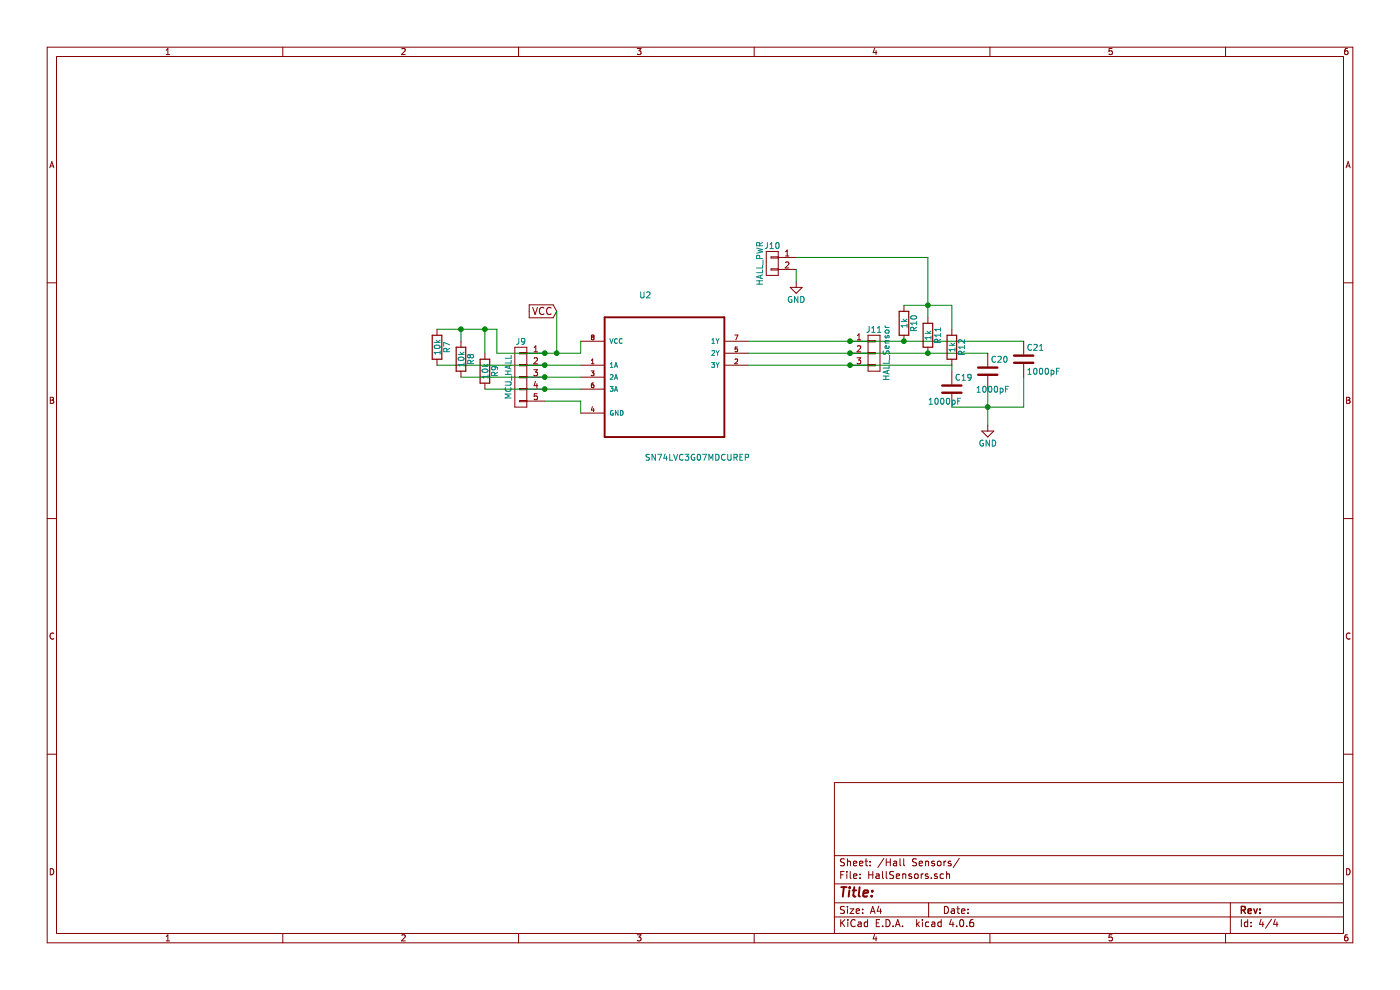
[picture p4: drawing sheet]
EESchema Schematic File Version 2
LIBS:DRV8305-rescue
LIBS:power
LIBS:device
LIBS:transistors
LIBS:conn
LIBS:linear
LIBS:regul
LIBS:74xx
LIBS:cmos4000
LIBS:adc-dac
LIBS:memory
LIBS:xilinx
LIBS:microcontrollers
LIBS:dsp
LIBS:microchip
LIBS:analog_switches
LIBS:motorola
LIBS:texas
LIBS:intel
LIBS:audio
LIBS:interface
LIBS:digital-audio
LIBS:philips
LIBS:display
LIBS:cypress
LIBS:siliconi
LIBS:opto
LIBS:atmel
LIBS:contrib
LIBS:valves
LIBS:drv830x
LIBS:PSMN4R0-40YS
LIBS:SN74LVC3G07MDCUREP
LIBS:csrv065v0p
LIBS:DRV8305-cache
EELAYER 25 0
EELAYER END
$Descr A4 11693 8268
encoding utf-8
Sheet 4 4
Title ""
Date ""
Rev ""
Comp ""
Comment1 ""
Comment2 ""
Comment3 ""
Comment4 ""
$EndDescr
$Comp
L SN74LVC3G07MDCUREP U2
U 1 1
P 5550 3050
F 0 "U2" H 5339 3610 50  0000 L BNN
F 1 "SN74LVC3G07MDCUREP" H 5386 2254 50  0000 L BNN
F 2 "SN74LVC3G07MDCUREP:SOP50P310X90-8N" H 5550 3050 50  0001 L BNN
F 3 "Texas Instruments" H 5550 3050 50  0001 L BNN
F 4 "0.89 USD" H 5550 3050 50  0001 L BNN "Field4"
F 5 "VFSOP-8 Texas Instruments" H 5550 3050 50  0001 L BNN "Field5"
F 6 "IC BUFF/DVR TRPL N-INV US8" H 5550 3050 50  0001 L BNN "Field6"
F 7 "Good" H 5550 3050 50  0001 L BNN "Field7"
F 8 "SN74LVC3G07MDCUREP" H 5550 3050 50  0001 L BNN "Field8"
	1    5550 3050
	1    0    0    -1  
$EndComp
$Comp
L CONN_01X03 J11
U 1 1
P 7300 2950
F 0 "J11" H 7300 3150 50  0000 C CNN
F 1 "HALL_Sensor" V 7400 2950 50  0000 C CNN
F 2 "Pin_Headers:Pin_Header_Straight_1x03_Pitch2.54mm" H 7300 2950 50  0001 C CNN
F 3 "" H 7300 2950 50  0001 C CNN
	1    7300 2950
	1    0    0    -1  
$EndComp
$Comp
L CONN_01X05 J9
U 1 1
P 4350 3150
F 0 "J9" H 4350 3450 50  0000 C CNN
F 1 "MCU_HALL" V 4450 3150 50  0000 C CNN
F 2 "Pin_Headers:Pin_Header_Straight_1x05_Pitch2.54mm" H 4350 3150 50  0001 C CNN
F 3 "" H 4350 3150 50  0001 C CNN
	1    4350 3150
	-1   0    0    -1  
$EndComp
$Comp
L CONN_01X02 J10
U 1 1
P 6450 2200
F 0 "J10" H 6450 2350 50  0000 C CNN
F 1 "HALL_PWR" V 6550 2200 50  0000 C CNN
F 2 "Pin_Headers:Pin_Header_Straight_1x02_Pitch2.54mm" H 6450 2200 50  0001 C CNN
F 3 "" H 6450 2200 50  0001 C CNN
	1    6450 2200
	-1   0    0    -1  
$EndComp
$Comp
L R R9
U 1 1
P 4050 3100
F 0 "R9" V 4130 3100 50  0000 C CNN
F 1 "10k" V 4050 3100 50  0000 C CNN
F 2 "Resistors_SMD:R_1206_HandSoldering" V 3980 3100 50  0001 C CNN
F 3 "" H 4050 3100 50  0001 C CNN
	1    4050 3100
	1    0    0    -1  
$EndComp
Wire Wire Line
	6250 2850 8550 2850
Wire Wire Line
	6250 2950 8250 2950
Wire Wire Line
	6250 3050 7950 3050
$Comp
L R R11
U 1 1
P 7750 2800
F 0 "R11" V 7830 2800 50  0000 C CNN
F 1 "1k" V 7750 2800 50  0000 C CNN
F 2 "Resistors_SMD:R_1206_HandSoldering" V 7680 2800 50  0001 C CNN
F 3 "" H 7750 2800 50  0001 C CNN
	1    7750 2800
	1    0    0    -1  
$EndComp
$Comp
L R R12
U 1 1
P 7950 2900
F 0 "R12" V 8030 2900 50  0000 C CNN
F 1 "1k" V 7950 2900 50  0000 C CNN
F 2 "Resistors_SMD:R_1206_HandSoldering" V 7880 2900 50  0001 C CNN
F 3 "" H 7950 2900 50  0001 C CNN
	1    7950 2900
	1    0    0    -1  
$EndComp
$Comp
L R R10
U 1 1
P 7550 2700
F 0 "R10" V 7630 2700 50  0000 C CNN
F 1 "1k" V 7550 2700 50  0000 C CNN
F 2 "Resistors_SMD:R_1206_HandSoldering" V 7480 2700 50  0001 C CNN
F 3 "" H 7550 2700 50  0001 C CNN
	1    7550 2700
	1    0    0    -1  
$EndComp
Connection ~ 7100 2850
Connection ~ 7100 2950
Connection ~ 7100 3050
Wire Wire Line
	7950 2550 7950 2750
Wire Wire Line
	7550 2550 7950 2550
Wire Wire Line
	7750 2150 7750 2650
Connection ~ 7750 2550
Wire Wire Line
	3650 3050 4850 3050
Wire Wire Line
	3850 3150 4850 3150
Wire Wire Line
	4050 3250 4850 3250
Wire Wire Line
	4850 3450 4850 3350
Wire Wire Line
	4850 3350 4550 3350
Wire Wire Line
	4150 2950 4850 2950
Wire Wire Line
	4850 2950 4850 2850
$Comp
L R R8
U 1 1
P 3850 3000
F 0 "R8" V 3930 3000 50  0000 C CNN
F 1 "10k" V 3850 3000 50  0000 C CNN
F 2 "Resistors_SMD:R_1206_HandSoldering" V 3780 3000 50  0001 C CNN
F 3 "" H 3850 3000 50  0001 C CNN
	1    3850 3000
	1    0    0    -1  
$EndComp
$Comp
L R R7
U 1 1
P 3650 2900
F 0 "R7" V 3730 2900 50  0000 C CNN
F 1 "10k" V 3650 2900 50  0000 C CNN
F 2 "Resistors_SMD:R_1206_HandSoldering" V 3580 2900 50  0001 C CNN
F 3 "" H 3650 2900 50  0001 C CNN
	1    3650 2900
	1    0    0    -1  
$EndComp
Wire Wire Line
	3650 2750 4150 2750
Wire Wire Line
	4150 2750 4150 2950
Connection ~ 4550 2950
Wire Wire Line
	4050 2750 4050 2950
Connection ~ 4050 2750
Wire Wire Line
	3850 2850 3850 2750
Connection ~ 3850 2750
Connection ~ 4550 3050
Connection ~ 4550 3150
Connection ~ 4550 3250
$Comp
L GND #PWR021
U 1 1
P 6650 2350
F 0 "#PWR021" H 6650 2100 50  0001 C CNN
F 1 "GND" H 6650 2200 50  0000 C CNN
F 2 "" H 6650 2350 50  0001 C CNN
F 3 "" H 6650 2350 50  0001 C CNN
	1    6650 2350
	1    0    0    -1  
$EndComp
Wire Wire Line
	6650 2250 6650 2350
Wire Wire Line
	6650 2150 7750 2150
Wire Wire Line
	7750 2550 7750 2550
$Comp
L C C19
U 1 1
P 7950 3250
F 0 "C19" H 7975 3350 50  0000 L CNN
F 1 "1000pF" H 7750 3150 50  0000 L CNN
F 2 "Capacitors_SMD:C_1206_HandSoldering" H 7988 3100 50  0001 C CNN
F 3 "" H 7950 3250 50  0001 C CNN
	1    7950 3250
	1    0    0    -1  
$EndComp
$Comp
L C C20
U 1 1
P 8250 3100
F 0 "C20" H 8275 3200 50  0000 L CNN
F 1 "1000pF" H 8150 2950 50  0000 L CNN
F 2 "Capacitors_SMD:C_1206_HandSoldering" H 8288 2950 50  0001 C CNN
F 3 "" H 8250 3100 50  0001 C CNN
	1    8250 3100
	1    0    0    -1  
$EndComp
$Comp
L C C21
U 1 1
P 8550 3000
F 0 "C21" H 8575 3100 50  0000 L CNN
F 1 "1000pF" H 8575 2900 50  0000 L CNN
F 2 "Capacitors_SMD:C_1206_HandSoldering" H 8588 2850 50  0001 C CNN
F 3 "" H 8550 3000 50  0001 C CNN
	1    8550 3000
	1    0    0    -1  
$EndComp
Connection ~ 7550 2850
Connection ~ 7750 2950
Wire Wire Line
	7950 3050 7950 3100
$Comp
L GND #PWR022
U 1 1
P 8250 3550
F 0 "#PWR022" H 8250 3300 50  0001 C CNN
F 1 "GND" H 8250 3400 50  0000 C CNN
F 2 "" H 8250 3550 50  0001 C CNN
F 3 "" H 8250 3550 50  0001 C CNN
	1    8250 3550
	1    0    0    -1  
$EndComp
Wire Wire Line
	8250 3250 8250 3550
Wire Wire Line
	7950 3400 8550 3400
Connection ~ 8250 3400
Wire Wire Line
	8550 3400 8550 3150
Text GLabel 4650 2600 0    60   Input ~ 0
VCC
Wire Wire Line
	4650 2600 4650 2950
Connection ~ 4650 2950
$EndSCHEMATC
